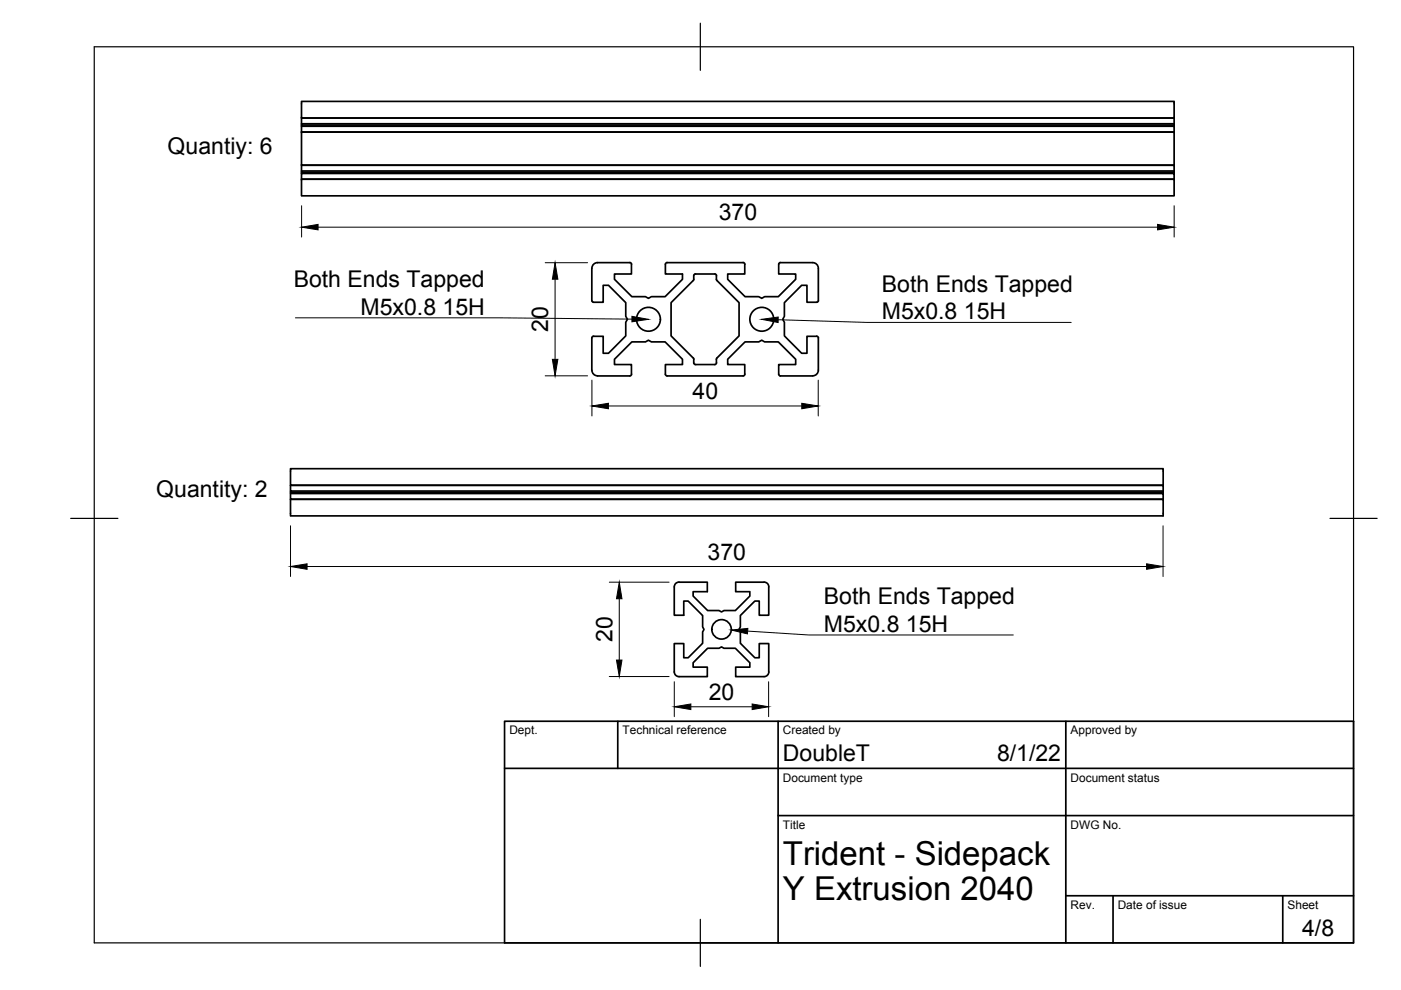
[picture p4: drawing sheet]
<svg xmlns="http://www.w3.org/2000/svg" width="297mm" height="210mm" viewBox="0 0 297 210" stroke-linecap="round" stroke-linejoin="round" font-family="sans-serif">
<!-- layer: Visible -->
<g fill="none" stroke="#000" stroke-width=".36">
<path d="M63.9 28h185M63.9 28v-1.2h185v1.2M63.9 26.8v-.3h185v.3M63.9 26.5v-.3h185v.3M63.9 26.2v-1.2h185v1.2M63.9 21.5h185v3.5h-185zM63.9 38h185v3.5h-185zM63.9 36.8h185v1.2h-185zM63.9 36.8v-.3h185v.3M63.9 36.5v-.2h185v.2M63.9 36.3v-1.3h185v1.3M63.9 25h.1"/>
<path d="M63.9 35h.1M248.9 35v-7h-185v7h185M125.5 56.9v7l.3 .2h2.1v-3.6h1.1l3.7 3.7v2.9l.3 .6-.3 .6v2.9l-3.7 3.7h-1.1v-3.6h-2.1l-.3 .2v7M133.5 55.7h-6.8a1.2 1.2 0 0 0-1.2 1.2M133.5 55.7l.3 .1 .1 .2v2.1h-3.6v1.1l3.7 3.7h2.9l.6 .4 .6-.4h2.9l3.7-3.7v-1.1h-3.6v-2.1l.3-.3M141.4 55.7h16.1M147.1 58.3l.4-.2h4.2l.2 .3 .1 1.1 4.7 4.7v7l-4.7 4.7-.1 1.2-.4 .2-4.2-.1-.2-.3-.1-1-4.7-4.7v-7l4.7-4.7zM157.6 55.7l.3 .1v.2v2.1h-3.6v1.1l3.7 3.7h2.9l.6 .4 .6-.4h2.9l3.7-3.7v-1.1h-3.6v-2.1l.4-.3M165.5 55.7h6.8a1.2 1.2 0 0 1 1.2 1.2v6.8M125.5 78.5a1.2 1.2 0 0 0 1.2 1.2M126.7 79.7h7l.2-.4v-2h-3.6v-1.1l3.7-3.7h2.9l.6-.4 .6 .4h2.9l3.7 3.7v1.1h-3.6v2l.3 .4M141.4 79.7h16.3l.2-.4v-2h-3.6v-1.1l3.7-3.7h2.9l.6-.4 .6 .4h2.9l3.7 3.7v1.1h-3.6v2l.2 .4h7"/>
<path d="M173.5 71.7v6.8a1.2 1.2 0 0 1-1.2 1.2M173.5 63.7l-.4 .4h-2v-3.6h-1.1l-3.7 3.7v2.9l-.4 .6 .4 .6v2.9l3.7 3.7h1.1v-3.6h2.1l.3 .4M61.6 99.4h185v3.5h-185zM61.6 104.1v.3h185v.2M61.6 104.4v.2h185v1.2h-185v-1.2M61.6 105.8l185 .1v3.5h-185zM246.6 104.1v-1.2h-185v1.2h185v.3M143 124.4v6h2v-3h.9l3.1 3.1v2.4l.3 .5-.3 .6v2.4l-3.1 3.1h-.9v-3h-2v6a1.01 1.01 0 0 0 1 1h6v-2.1h-3v-.9l3-3.1h2.4l.6-.2 .5 .2h2.4l3.1 3.1v.9h-3v2.1h6a1.01 1.01 0 0 0 1-1v-6h-2v3h-1l-3-3.1v-2.4l-.3-.6 .3-.5v-2.4l3-3.1h1v3h2v-6M144 123.4h6v2h-3v1l3 3h2.4l.6 .3 .5-.3h2.4l3.1-3v-1h-3v-2h6M144 123.4a1.01 1.01 0 0 0-1 1M162 123.4a1.01 1.01 0 0 1 1 1"/>
<circle cx="137.5" cy="67.7" r="2.53"/>
<circle cx="161.5" cy="67.7" r="2.53"/>
<circle cx="153" cy="133.4" r="2.06"/>
</g>
<!-- layer: Border -->
<path d="M20 9.9h267v190h-267zM148.5 4.9v10M15 109.9h10M282 109.9h10M148.5 194.9v10" fill="none" stroke="#000" stroke-width=".25"/>
<!-- layer: TitleBlock -->
<path d="M107 152.9h180v47h-180zM131 152.9v10M165 152.9v47M226 152.9v47M107 162.9h180M165 172.9h122M226 189.9h61M236 189.9v10M272 189.9v10" fill="none" stroke="#000" stroke-width=".36"/>
<!-- layer: Dimensions -->
<g fill="none" stroke="#000" stroke-width=".21">
<path d="M63.9 43.6v6.7M67.4 48.2h178M115.6 55.7h9M117.7 59.2v17M248.9 43.6v6.7M115.6 79.7h9M125.5 80.6v7.6M129 86.1h41M173.5 80.6v7.6M61.6 111.5v10.7M246.6 111.5v10.7M65.1 120.1h178"/>
<path d="M129.2 123.4h12.7M131.3 127v12.9M129.2 143.4h12.7M143 144.5v7.4M146.5 149.9h13M163 144.5v7.4"/>
</g>
<path d="M63.9 48.2l3.5-.6v1.1zM117.7 55.7l.6 3.5h-1.2zM245.4 47.6l3.5 .6-3.5 .5zM117.1 76.2h1.2l-.6 3.5zM125.5 86.1l3.5-.6v1.2zM170 85.5l3.5 .6-3.5 .6zM61.6 120.1l3.5-.6v1.2zM243.1 119.5l3.5 .6-3.5 .6zM131.3 123.4l.6 3.6h-1.2zM130.7 139.9h1.2l-.6 3.5zM143 149.9l3.5-.6v1.1zM159.5 149.3l3.5 .6-3.5 .5z" fill="#000" stroke="#000" stroke-width=".21"/>
<!-- layer: Annotations -->
<path d="M134 67.1l3.5 .6-3.5 .5zM161.5 67.7l3.5-.5v1.2zM155 133.6l3.6-.4-.1 1.2z" fill="#000" stroke="#000" stroke-width=".21"/>
<path d="M62.6 67.4h43.3l28.1 .3M165 67.8l18.8 .6h43.3M158.5 133.8l13.1 .8h43.2" fill="none" stroke="#000" stroke-width=".21"/>
<g font-size="7">
<text x="166" y="183.4">Trident - Sidepack</text>
<text x="166" y="190.9">Y Extrusion 2040</text>
</g>
<g font-size="4.9">
<text x="35.5" y="32.6">Quantiy: 6</text>
<text x="152.4" y="46.7">370</text>
<text x="62.3" y="60.8">Both Ends Tapped</text>
<text x="187" y="61.8">Both Ends Tapped</text>
<text x="76.5" y="66.7">M5x0.8 15H</text>
<text x="116.2" y="70.4" transform="rotate(-90 116.2 70.4)">20</text>
<text x="187" y="67.7">M5x0.8 15H</text>
<text x="146.9" y="84.6">40</text>
<text x="33.1" y="105.3">Quantity: 2</text>
<text x="150" y="118.7">370</text>
<text x="174.7" y="128.1">Both Ends Tapped</text>
<text x="129.8" y="136.1" transform="rotate(-90 129.8 136.1)">20</text>
<text x="174.7" y="133.9">M5x0.8 15H</text>
<text x="150.3" y="148.4">20</text>
<text x="166" y="161.4">DoubleT</text>
<text x="211.4" y="161.4">8/1/22</text>
<text x="276.1" y="198.6">4/8</text>
</g>
<g font-size="2.5">
<text x="108" y="155.7">Dept.</text>
<text x="132" y="155.7">Technical reference</text>
<text x="166" y="155.7">Created by</text>
<text x="227" y="155.7">Approved by</text>
<text x="166" y="165.7">Document type</text>
<text x="227" y="165.7">Document status</text>
<text x="166" y="175.7">Title</text>
<text x="227" y="175.7">DWG No.</text>
<text x="227" y="192.7">Rev.</text>
<text x="237" y="192.7">Date of issue</text>
<text x="273" y="192.7">Sheet</text>
</g>
</svg>
